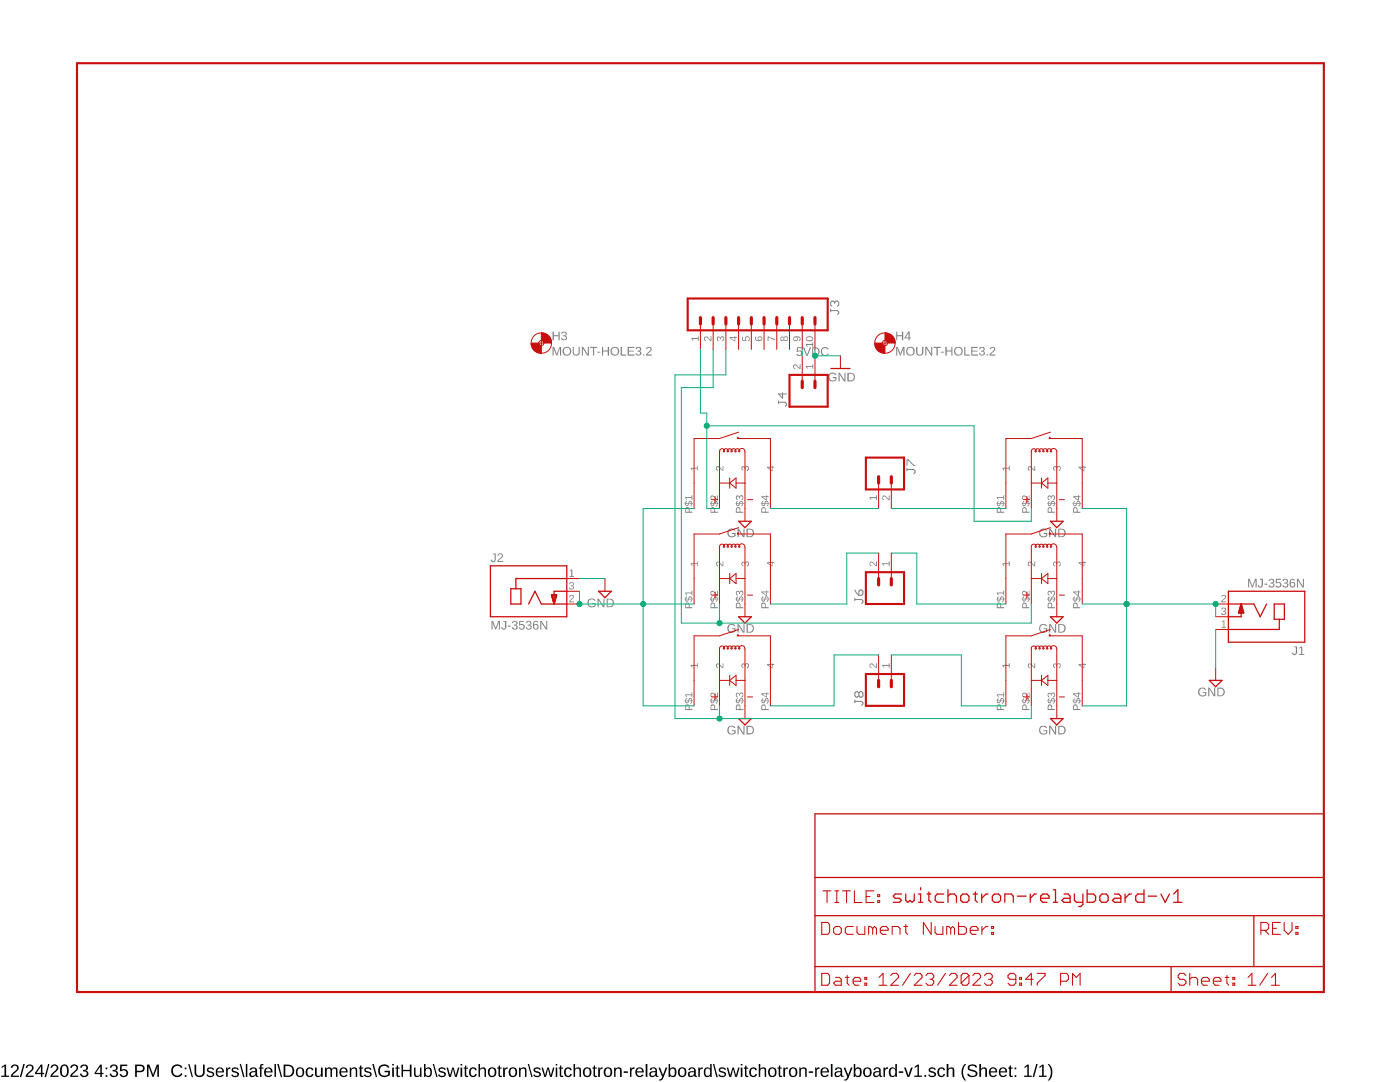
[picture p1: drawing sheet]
<?xml version="1.0" encoding="utf-8"?>
<!DOCTYPE eagle SYSTEM "eagle.dtd">
<!--
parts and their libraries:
SparkFun-Aesthetics: Licensing: Creative Commons ShareAlike 4.0 International - https://creativecommons.org/licenses/by-sa/4.0
-->
<eagle version="9.6.2">
<drawing>
<settings>
<setting alwaysvectorfont="no"/>
<setting keepoldvectorfont="yes"/>
<setting verticaltext="up"/>
</settings>
<grid distance="0.05" unitdist="inch" unit="inch" style="lines" multiple="1" display="yes" altdistance="0.01" altunitdist="inch" altunit="inch"/>
<schematic>
<libraries>
<library name="SparkFun">
<symbols>
<symbol name="LETTER_L">
<wire x1="0" y1="185.42" x2="248.92" y2="185.42" width="0.4064" layer="94"/>
<wire x1="248.92" y1="185.42" x2="248.92" y2="0" width="0.4064" layer="94"/>
<wire x1="0" y1="185.42" x2="0" y2="0" width="0.4064" layer="94"/>
<wire x1="0" y1="0" x2="248.92" y2="0" width="0.4064" layer="94"/>
</symbol>
<symbol name="DOCFIELD">
<wire x1="0" y1="0" x2="71.12" y2="0" width="0.254" layer="94"/>
<wire x1="101.6" y1="15.24" x2="87.63" y2="15.24" width="0.254" layer="94"/>
<wire x1="0" y1="0" x2="0" y2="5.08" width="0.254" layer="94"/>
<wire x1="0" y1="5.08" x2="71.12" y2="5.08" width="0.254" layer="94"/>
<wire x1="0" y1="5.08" x2="0" y2="15.24" width="0.254" layer="94"/>
<wire x1="101.6" y1="15.24" x2="101.6" y2="5.08" width="0.254" layer="94"/>
<wire x1="71.12" y1="5.08" x2="71.12" y2="0" width="0.254" layer="94"/>
<wire x1="71.12" y1="5.08" x2="87.63" y2="5.08" width="0.254" layer="94"/>
<wire x1="71.12" y1="0" x2="101.6" y2="0" width="0.254" layer="94"/>
<wire x1="87.63" y1="15.24" x2="87.63" y2="5.08" width="0.254" layer="94"/>
<wire x1="87.63" y1="15.24" x2="0" y2="15.24" width="0.254" layer="94"/>
<wire x1="87.63" y1="5.08" x2="101.6" y2="5.08" width="0.254" layer="94"/>
<wire x1="101.6" y1="5.08" x2="101.6" y2="0" width="0.254" layer="94"/>
<wire x1="0" y1="15.24" x2="0" y2="22.86" width="0.254" layer="94"/>
<wire x1="101.6" y1="35.56" x2="0" y2="35.56" width="0.254" layer="94"/>
<wire x1="101.6" y1="35.56" x2="101.6" y2="22.86" width="0.254" layer="94"/>
<wire x1="0" y1="22.86" x2="101.6" y2="22.86" width="0.254" layer="94"/>
<wire x1="0" y1="22.86" x2="0" y2="35.56" width="0.254" layer="94"/>
<wire x1="101.6" y1="22.86" x2="101.6" y2="15.24" width="0.254" layer="94"/>
<text x="1.27" y="1.27" size="2.54" layer="94" font="vector">Date:</text>
<text x="12.7" y="1.27" size="2.54" layer="94" font="vector">&gt;LAST_DATE_TIME</text>
<text x="72.39" y="1.27" size="2.54" layer="94" font="vector">Sheet:</text>
<text x="86.36" y="1.27" size="2.54" layer="94" font="vector">&gt;SHEET</text>
<text x="88.9" y="11.43" size="2.54" layer="94" font="vector">REV:</text>
<text x="1.524" y="17.78" size="2.54" layer="94" font="vector">TITLE:</text>
<text x="1.27" y="11.43" size="2.54" layer="94" font="vector">Document Number:</text>
<text x="15.494" y="17.78" size="2.7432" layer="94" font="vector">&gt;DRAWING_NAME</text>
</symbol>
</symbols>
<devicesets>
<deviceset name="FRAME-LETTER" prefix="FRAME">
<gates>
<gate name="G$1" symbol="LETTER_L" x="0" y="0"/>
<gate name="G$2" symbol="DOCFIELD" x="147.32" y="0" addlevel="must"/>
</gates>
<devices>
<device name="">
<technologies>
<technology name=""/>
</technologies>
</device>
</devices>
</deviceset>
</devicesets>
</library>
<library name="SparkFun-Aesthetics">
<symbols>
<symbol name="DGND">
<wire x1="-1.905" y1="0" x2="1.905" y2="0" width="0.254" layer="94"/>
<text x="-2.54" y="-2.54" size="1.778" layer="96">&gt;VALUE</text>
<pin name="GND" x="0" y="2.54" visible="off" length="short" direction="sup" rot="R270"/>
</symbol>
</symbols>
<devicesets>
<deviceset name="GND" prefix="GND">
<gates>
<gate name="1" symbol="DGND" x="0" y="0"/>
</gates>
<devices>
<device name="">
<technologies>
<technology name=""/>
</technologies>
</device>
</devices>
</deviceset>
</devicesets>
</library>
<library name="SparkFun-Connectors">
<symbols>
<symbol name="CONN_10">
<wire x1="6.35" y1="-20.32" x2="0" y2="-20.32" width="0.4064" layer="94"/>
<wire x1="3.81" y1="-12.7" x2="5.08" y2="-12.7" width="0.6096" layer="94"/>
<wire x1="3.81" y1="-15.24" x2="5.08" y2="-15.24" width="0.6096" layer="94"/>
<wire x1="3.81" y1="-17.78" x2="5.08" y2="-17.78" width="0.6096" layer="94"/>
<wire x1="0" y1="7.62" x2="0" y2="-20.32" width="0.4064" layer="94"/>
<wire x1="6.35" y1="-20.32" x2="6.35" y2="7.62" width="0.4064" layer="94"/>
<wire x1="0" y1="7.62" x2="6.35" y2="7.62" width="0.4064" layer="94"/>
<wire x1="3.81" y1="-7.62" x2="5.08" y2="-7.62" width="0.6096" layer="94"/>
<wire x1="3.81" y1="-10.16" x2="5.08" y2="-10.16" width="0.6096" layer="94"/>
<wire x1="3.81" y1="-5.08" x2="5.08" y2="-5.08" width="0.6096" layer="94"/>
<wire x1="3.81" y1="-2.54" x2="5.08" y2="-2.54" width="0.6096" layer="94"/>
<wire x1="3.81" y1="0" x2="5.08" y2="0" width="0.6096" layer="94"/>
<wire x1="3.81" y1="2.54" x2="5.08" y2="2.54" width="0.6096" layer="94"/>
<wire x1="3.81" y1="5.08" x2="5.08" y2="5.08" width="0.6096" layer="94"/>
<text x="0" y="-22.606" size="1.778" layer="96" font="vector">&gt;VALUE</text>
<text x="0" y="8.128" size="1.778" layer="95" font="vector">&gt;NAME</text>
<pin name="1" x="10.16" y="-17.78" visible="pad" length="middle" direction="pas" swaplevel="1" rot="R180"/>
<pin name="2" x="10.16" y="-15.24" visible="pad" length="middle" direction="pas" swaplevel="1" rot="R180"/>
<pin name="3" x="10.16" y="-12.7" visible="pad" length="middle" direction="pas" swaplevel="1" rot="R180"/>
<pin name="4" x="10.16" y="-10.16" visible="pad" length="middle" direction="pas" swaplevel="1" rot="R180"/>
<pin name="5" x="10.16" y="-7.62" visible="pad" length="middle" direction="pas" swaplevel="1" rot="R180"/>
<pin name="6" x="10.16" y="-5.08" visible="pad" length="middle" direction="pas" swaplevel="1" rot="R180"/>
<pin name="7" x="10.16" y="-2.54" visible="pad" length="middle" direction="pas" swaplevel="1" rot="R180"/>
<pin name="8" x="10.16" y="0" visible="pad" length="middle" direction="pas" swaplevel="1" rot="R180"/>
<pin name="9" x="10.16" y="2.54" visible="pad" length="middle" direction="pas" swaplevel="1" rot="R180"/>
<pin name="10" x="10.16" y="5.08" visible="pad" length="middle" direction="pas" swaplevel="1" rot="R180"/>
</symbol>
<symbol name="CONN_02">
<wire x1="3.81" y1="-2.54" x2="-2.54" y2="-2.54" width="0.4064" layer="94"/>
<wire x1="1.27" y1="2.54" x2="2.54" y2="2.54" width="0.6096" layer="94"/>
<wire x1="1.27" y1="0" x2="2.54" y2="0" width="0.6096" layer="94"/>
<wire x1="-2.54" y1="5.08" x2="-2.54" y2="-2.54" width="0.4064" layer="94"/>
<wire x1="3.81" y1="-2.54" x2="3.81" y2="5.08" width="0.4064" layer="94"/>
<wire x1="-2.54" y1="5.08" x2="3.81" y2="5.08" width="0.4064" layer="94"/>
<text x="-2.54" y="-4.826" size="1.778" layer="96" font="vector">&gt;VALUE</text>
<text x="-2.54" y="5.588" size="1.778" layer="95" font="vector">&gt;NAME</text>
<pin name="1" x="7.62" y="0" visible="pad" length="middle" direction="pas" swaplevel="1" rot="R180"/>
<pin name="2" x="7.62" y="2.54" visible="pad" length="middle" direction="pas" swaplevel="1" rot="R180"/>
</symbol>
</symbols>
<devicesets>
<deviceset name="CONN_10" prefix="J" uservalue="yes">
<gates>
<gate name="J1" symbol="CONN_10" x="0" y="7.62"/>
</gates>
<devices>
<device name="&quot;" package="1X10">
<connects>
<connect gate="J1" pin="1" pad="1"/>
<connect gate="J1" pin="10" pad="10"/>
<connect gate="J1" pin="2" pad="2"/>
<connect gate="J1" pin="3" pad="3"/>
<connect gate="J1" pin="4" pad="4"/>
<connect gate="J1" pin="5" pad="5"/>
<connect gate="J1" pin="6" pad="6"/>
<connect gate="J1" pin="7" pad="7"/>
<connect gate="J1" pin="8" pad="8"/>
<connect gate="J1" pin="9" pad="9"/>
</connects>
<technologies>
<technology name="">
<attribute name="PROD_ID" value="CONN-11563"/>
</technology>
</technologies>
</device>
<device name="2MM" package="1X10-2MM">
<connects>
<connect gate="J1" pin="1" pad="1"/>
<connect gate="J1" pin="10" pad="10"/>
<connect gate="J1" pin="2" pad="2"/>
<connect gate="J1" pin="3" pad="3"/>
<connect gate="J1" pin="4" pad="4"/>
<connect gate="J1" pin="5" pad="5"/>
<connect gate="J1" pin="6" pad="6"/>
<connect gate="J1" pin="7" pad="7"/>
<connect gate="J1" pin="8" pad="8"/>
<connect gate="J1" pin="9" pad="9"/>
</connects>
<technologies>
<technology name="">
<attribute name="PROD_ID" value="CONN-08875" constant="no"/>
<attribute name="SF_ID" value="PRT-08272" constant="no"/>
</technology>
</technologies>
</device>
<device name="2MMSMD" package="1X10-2MM-SMD">
<connects>
<connect gate="J1" pin="1" pad="1"/>
<connect gate="J1" pin="10" pad="10"/>
<connect gate="J1" pin="2" pad="2"/>
<connect gate="J1" pin="3" pad="3"/>
<connect gate="J1" pin="4" pad="4"/>
<connect gate="J1" pin="5" pad="5"/>
<connect gate="J1" pin="6" pad="6"/>
<connect gate="J1" pin="7" pad="7"/>
<connect gate="J1" pin="8" pad="8"/>
<connect gate="J1" pin="9" pad="9"/>
</connects>
<technologies>
<technology name="">
<attribute name="PROD_ID" value="CONN-09042" constant="no"/>
<attribute name="SF_ID" value="PRT-10030" constant="no"/>
</technology>
</technologies>
</device>
<device name="LOCK" package="1X10_LOCK">
<connects>
<connect gate="J1" pin="1" pad="1"/>
<connect gate="J1" pin="10" pad="10"/>
<connect gate="J1" pin="2" pad="2"/>
<connect gate="J1" pin="3" pad="3"/>
<connect gate="J1" pin="4" pad="4"/>
<connect gate="J1" pin="5" pad="5"/>
<connect gate="J1" pin="6" pad="6"/>
<connect gate="J1" pin="7" pad="7"/>
<connect gate="J1" pin="8" pad="8"/>
<connect gate="J1" pin="9" pad="9"/>
</connects>
<technologies>
<technology name=""/>
</technologies>
</device>
<device name="LOCK_LONGPADS" package="1X10_LOCK_LONGPADS">
<connects>
<connect gate="J1" pin="1" pad="1"/>
<connect gate="J1" pin="10" pad="10"/>
<connect gate="J1" pin="2" pad="2"/>
<connect gate="J1" pin="3" pad="3"/>
<connect gate="J1" pin="4" pad="4"/>
<connect gate="J1" pin="5" pad="5"/>
<connect gate="J1" pin="6" pad="6"/>
<connect gate="J1" pin="7" pad="7"/>
<connect gate="J1" pin="8" pad="8"/>
<connect gate="J1" pin="9" pad="9"/>
</connects>
<technologies>
<technology name=""/>
</technologies>
</device>
<device name="SMD_COMBO-FEMALE" package="1X10_SMD_COMBINED">
<connects>
<connect gate="J1" pin="1" pad="1A 1B"/>
<connect gate="J1" pin="10" pad="10A 10B"/>
<connect gate="J1" pin="2" pad="2A 2B"/>
<connect gate="J1" pin="3" pad="3A 3B"/>
<connect gate="J1" pin="4" pad="4A 4B"/>
<connect gate="J1" pin="5" pad="5A 5B"/>
<connect gate="J1" pin="6" pad="6A 6B"/>
<connect gate="J1" pin="7" pad="7A 7B"/>
<connect gate="J1" pin="8" pad="8A 8B"/>
<connect gate="J1" pin="9" pad="9A 9B"/>
</connects>
<technologies>
<technology name="">
<attribute name="PROD_ID" value="CONN-11219"/>
</technology>
</technologies>
</device>
<device name="SMD_MALE" package="1X10_SMD_MALE">
<connects>
<connect gate="J1" pin="1" pad="1"/>
<connect gate="J1" pin="10" pad="10"/>
<connect gate="J1" pin="2" pad="2"/>
<connect gate="J1" pin="3" pad="3"/>
<connect gate="J1" pin="4" pad="4"/>
<connect gate="J1" pin="5" pad="5"/>
<connect gate="J1" pin="6" pad="6"/>
<connect gate="J1" pin="7" pad="7"/>
<connect gate="J1" pin="8" pad="8"/>
<connect gate="J1" pin="9" pad="9"/>
</connects>
<technologies>
<technology name="">
<attribute name="PROD_ID" value="CONN-11291"/>
</technology>
</technologies>
</device>
<device name="NO_SILK_PTH_FEMALE" package="1X10_NO_SILK">
<connects>
<connect gate="J1" pin="1" pad="1"/>
<connect gate="J1" pin="10" pad="10"/>
<connect gate="J1" pin="2" pad="2"/>
<connect gate="J1" pin="3" pad="3"/>
<connect gate="J1" pin="4" pad="4"/>
<connect gate="J1" pin="5" pad="5"/>
<connect gate="J1" pin="6" pad="6"/>
<connect gate="J1" pin="7" pad="7"/>
<connect gate="J1" pin="8" pad="8"/>
<connect gate="J1" pin="9" pad="9"/>
</connects>
<technologies>
<technology name=""/>
</technologies>
</device>
<device name="LOCK_NS" package="1X10_LOCK_NS">
<connects>
<connect gate="J1" pin="1" pad="1"/>
<connect gate="J1" pin="10" pad="10"/>
<connect gate="J1" pin="2" pad="2"/>
<connect gate="J1" pin="3" pad="3"/>
<connect gate="J1" pin="4" pad="4"/>
<connect gate="J1" pin="5" pad="5"/>
<connect gate="J1" pin="6" pad="6"/>
<connect gate="J1" pin="7" pad="7"/>
<connect gate="J1" pin="8" pad="8"/>
<connect gate="J1" pin="9" pad="9"/>
</connects>
<technologies>
<technology name=""/>
</technologies>
</device>
<device name="1.25MM_SMD" package="1X10-1.25MM-SMD">
<connects>
<connect gate="J1" pin="1" pad="1"/>
<connect gate="J1" pin="10" pad="10"/>
<connect gate="J1" pin="2" pad="2"/>
<connect gate="J1" pin="3" pad="3"/>
<connect gate="J1" pin="4" pad="4"/>
<connect gate="J1" pin="5" pad="5"/>
<connect gate="J1" pin="6" pad="6"/>
<connect gate="J1" pin="7" pad="7"/>
<connect gate="J1" pin="8" pad="8"/>
<connect gate="J1" pin="9" pad="9"/>
</connects>
<technologies>
<technology name=""/>
</technologies>
</device>
<device name="3.5MM-10" package="SCREWTERMINAL-3.5MM-10">
<connects>
<connect gate="J1" pin="1" pad="1"/>
<connect gate="J1" pin="10" pad="10"/>
<connect gate="J1" pin="2" pad="2"/>
<connect gate="J1" pin="3" pad="3"/>
<connect gate="J1" pin="4" pad="4"/>
<connect gate="J1" pin="5" pad="5"/>
<connect gate="J1" pin="6" pad="6"/>
<connect gate="J1" pin="7" pad="7"/>
<connect gate="J1" pin="8" pad="8"/>
<connect gate="J1" pin="9" pad="9"/>
</connects>
<technologies>
<technology name="">
<attribute name="PROD_ID" value="CONN-13177" constant="no"/>
</technology>
</technologies>
</device>
<device name="FPC_10_0.5MM" package="FPC_10_0.5MM">
<connects>
<connect gate="J1" pin="1" pad="1"/>
<connect gate="J1" pin="10" pad="10"/>
<connect gate="J1" pin="2" pad="2"/>
<connect gate="J1" pin="3" pad="3"/>
<connect gate="J1" pin="4" pad="4"/>
<connect gate="J1" pin="5" pad="5"/>
<connect gate="J1" pin="6" pad="6"/>
<connect gate="J1" pin="7" pad="7"/>
<connect gate="J1" pin="8" pad="8"/>
<connect gate="J1" pin="9" pad="9"/>
</connects>
<technologies>
<technology name=""/>
</technologies>
</device>
</devices>
</deviceset>
<deviceset name="CONN_02" prefix="J" uservalue="yes">
<gates>
<gate name="G$1" symbol="CONN_02" x="-2.54" y="0"/>
</gates>
<devices>
<device name="" package="1X02">
<connects>
<connect gate="G$1" pin="1" pad="1"/>
<connect gate="G$1" pin="2" pad="2"/>
</connects>
<technologies>
<technology name=""/>
</technologies>
</device>
<device name="POLAR" package="MOLEX-1X2">
<connects>
<connect gate="G$1" pin="1" pad="1"/>
<connect gate="G$1" pin="2" pad="2"/>
</connects>
<technologies>
<technology name="">
<attribute name="SF_ID" value="PRT-09918" constant="no"/>
</technology>
</technologies>
</device>
<device name="3.5MM" package="SCREWTERMINAL-3.5MM-2">
<connects>
<connect gate="G$1" pin="1" pad="1"/>
<connect gate="G$1" pin="2" pad="2"/>
</connects>
<technologies>
<technology name="">
<attribute name="PROD_ID" value="CONN-08399" constant="no"/>
</technology>
</technologies>
</device>
<device name="-JST-2MM-SMT" package="JST-2-SMD">
<connects>
<connect gate="G$1" pin="1" pad="2"/>
<connect gate="G$1" pin="2" pad="1"/>
</connects>
<technologies>
<technology name="">
<attribute name="PROD_ID" value="CONN-11443"/>
</technology>
</technologies>
</device>
<device name="PTH2" package="1X02_BIG">
<connects>
<connect gate="G$1" pin="1" pad="P$1"/>
<connect gate="G$1" pin="2" pad="P$2"/>
</connects>
<technologies>
<technology name=""/>
</technologies>
</device>
<device name="4UCON-15767" package="JST-2-SMD-VERT">
<connects>
<connect gate="G$1" pin="1" pad="GND"/>
<connect gate="G$1" pin="2" pad="VCC"/>
</connects>
<technologies>
<technology name=""/>
</technologies>
</device>
<device name="5MM" package="SCREWTERMINAL-5MM-2">
<connects>
<connect gate="G$1" pin="1" pad="1"/>
<connect gate="G$1" pin="2" pad="2"/>
</connects>
<technologies>
<technology name="">
<attribute name="SF_SKU" value="PRT-08432" constant="no"/>
</technology>
</technologies>
</device>
<device name="LOCK" package="1X02_LOCK">
<connects>
<connect gate="G$1" pin="1" pad="1"/>
<connect gate="G$1" pin="2" pad="2"/>
</connects>
<technologies>
<technology name=""/>
</technologies>
</device>
<device name="POLAR_LOCK" package="MOLEX-1X2_LOCK">
<connects>
<connect gate="G$1" pin="1" pad="1"/>
<connect gate="G$1" pin="2" pad="2"/>
</connects>
<technologies>
<technology name="">
<attribute name="SF_ID" value="PRT-09918" constant="no"/>
</technology>
</technologies>
</device>
<device name="LOCK_LONGPADS" package="1X02_LOCK_LONGPADS">
<connects>
<connect gate="G$1" pin="1" pad="1"/>
<connect gate="G$1" pin="2" pad="2"/>
</connects>
<technologies>
<technology name=""/>
</technologies>
</device>
<device name="3.5MM_LOCK" package="SCREWTERMINAL-3.5MM-2_LOCK">
<connects>
<connect gate="G$1" pin="1" pad="1"/>
<connect gate="G$1" pin="2" pad="2"/>
</connects>
<technologies>
<technology name="">
<attribute name="PROD_ID" value="CONN-08399" constant="no"/>
</technology>
</technologies>
</device>
<device name="PTH3" package="1X02_LONGPADS">
<connects>
<connect gate="G$1" pin="1" pad="1"/>
<connect gate="G$1" pin="2" pad="2"/>
</connects>
<technologies>
<technology name=""/>
</technologies>
</device>
<device name="1X02_NO_SILK" package="1X02_NO_SILK">
<connects>
<connect gate="G$1" pin="1" pad="1"/>
<connect gate="G$1" pin="2" pad="2"/>
</connects>
<technologies>
<technology name=""/>
</technologies>
</device>
<device name="JST-PTH-2" package="JST-2-PTH">
<connects>
<connect gate="G$1" pin="1" pad="1"/>
<connect gate="G$1" pin="2" pad="2"/>
</connects>
<technologies>
<technology name="">
<attribute name="PROD_ID" value="CONN-09863" constant="no"/>
<attribute name="SKU" value="PRT-09914" constant="no"/>
</technology>
</technologies>
</device>
<device name="PTH4" package="1X02_XTRA_BIG">
<connects>
<connect gate="G$1" pin="1" pad="1"/>
<connect gate="G$1" pin="2" pad="2"/>
</connects>
<technologies>
<technology name=""/>
</technologies>
</device>
<device name="POGO_PIN_HOLES_ONLY" package="1X02_PP_HOLES_ONLY">
<connects>
<connect gate="G$1" pin="1" pad="1"/>
<connect gate="G$1" pin="2" pad="2"/>
</connects>
<technologies>
<technology name=""/>
</technologies>
</device>
<device name="3.5MM-NO_SILK" package="SCREWTERMINAL-3.5MM-2-NS">
<connects>
<connect gate="G$1" pin="1" pad="1"/>
<connect gate="G$1" pin="2" pad="2"/>
</connects>
<technologies>
<technology name="">
<attribute name="PROD_ID" value="CONN-08399" constant="no"/>
</technology>
</technologies>
</device>
<device name="-JST-2-PTH-NO_SILK" package="JST-2-PTH-NS">
<connects>
<connect gate="G$1" pin="1" pad="1"/>
<connect gate="G$1" pin="2" pad="2"/>
</connects>
<technologies>
<technology name=""/>
</technologies>
</device>
<device name="JST-PTH-2-KIT" package="JST-2-PTH-KIT">
<connects>
<connect gate="G$1" pin="1" pad="1"/>
<connect gate="G$1" pin="2" pad="2"/>
</connects>
<technologies>
<technology name=""/>
</technologies>
</device>
<device name="SPRING-2.54-RA" package="SPRINGTERMINAL-2.54MM-2">
<connects>
<connect gate="G$1" pin="1" pad="1"/>
<connect gate="G$1" pin="2" pad="2"/>
</connects>
<technologies>
<technology name=""/>
</technologies>
</device>
<device name="2.54MM_SCREWTERM" package="1X02_2.54_SCREWTERM">
<connects>
<connect gate="G$1" pin="1" pad="P1"/>
<connect gate="G$1" pin="2" pad="P2"/>
</connects>
<technologies>
<technology name=""/>
</technologies>
</device>
<device name="SMALL_POKEHOME" package="1X02_POKEHOME">
<connects>
<connect gate="G$1" pin="1" pad="P1 P3"/>
<connect gate="G$1" pin="2" pad="P2 P4"/>
</connects>
<technologies>
<technology name="">
<attribute name="PROD_ID" value="CONN-13512"/>
</technology>
</technologies>
</device>
<device name="PTH_RA_FEMALE" package="1X02_RA_PTH_FEMALE">
<connects>
<connect gate="G$1" pin="1" pad="1"/>
<connect gate="G$1" pin="2" pad="2"/>
</connects>
<technologies>
<technology name="">
<attribute name="PROD_ID" value="CONN-13700"/>
</technology>
</technologies>
</device>
<device name="LATCH_2" package="LATCHTERMINAL-5MM-2">
<connects>
<connect gate="G$1" pin="1" pad="1"/>
<connect gate="G$1" pin="2" pad="2"/>
</connects>
<technologies>
<technology name="">
<attribute name="PROD_ID" value="CONN-14720" constant="no"/>
<attribute name="STOREFRONT_SKU" value="PRT-15898" constant="no"/>
</technology>
</technologies>
</device>
<device name="SCREWTERMINAL-6.35MM-2" package="1X02_6.35_SCREWTERM">
<connects>
<connect gate="G$1" pin="1" pad="P2"/>
<connect gate="G$1" pin="2" pad="P1"/>
</connects>
<technologies>
<technology name="">
<attribute name="PROD_ID" value="CONN-15154" constant="no"/>
</technology>
</technologies>
</device>
</devices>
</deviceset>
</devicesets>
</library>
<library name="MJ-3536N">
<symbols>
<symbol name="MJ-3536N">
<wire x1="-3.556" y1="0.508" x2="-3.556" y2="-2.54" width="0.254" layer="94"/>
<wire x1="-3.556" y1="-2.54" x2="-1.524" y2="-2.54" width="0.254" layer="94"/>
<wire x1="-1.524" y1="-2.54" x2="-1.524" y2="0.508" width="0.254" layer="94"/>
<wire x1="-1.524" y1="0.508" x2="-2.54" y2="0.508" width="0.254" layer="94"/>
<wire x1="-2.54" y1="0.508" x2="-3.556" y2="0.508" width="0.254" layer="94"/>
<wire x1="-2.54" y1="0.508" x2="-2.54" y2="2.54" width="0.254" layer="94"/>
<wire x1="-2.54" y1="2.54" x2="7.62" y2="2.54" width="0.254" layer="94"/>
<wire x1="0" y1="-2.54" x2="1.27" y2="0" width="0.254" layer="94"/>
<wire x1="1.27" y1="0" x2="2.54" y2="-2.54" width="0.254" layer="94"/>
<wire x1="2.54" y1="-2.54" x2="5.08" y2="-2.54" width="0.254" layer="94"/>
<wire x1="5.08" y1="-2.54" x2="7.62" y2="-2.54" width="0.254" layer="94"/>
<wire x1="4.572" y1="-0.762" x2="5.08" y2="-2.54" width="0.254" layer="94"/>
<wire x1="5.08" y1="-2.54" x2="5.588" y2="-0.762" width="0.254" layer="94"/>
<wire x1="5.588" y1="-0.762" x2="5.08" y2="-0.762" width="0.254" layer="94"/>
<polygon width="0.254" layer="94">
<vertex x="5.588" y="-0.762"/>
<vertex x="4.572" y="-0.762"/>
<vertex x="5.08" y="-2.54"/>
</polygon>
<wire x1="5.08" y1="-0.762" x2="4.572" y2="-0.762" width="0.254" layer="94"/>
<wire x1="7.62" y1="5.08" x2="7.62" y2="2.54" width="0.254" layer="94"/>
<wire x1="7.62" y1="2.54" x2="7.62" y2="0" width="0.254" layer="94"/>
<wire x1="7.62" y1="0" x2="7.62" y2="-2.54" width="0.254" layer="94"/>
<wire x1="7.62" y1="-2.54" x2="7.62" y2="-5.08" width="0.254" layer="94"/>
<wire x1="7.62" y1="-5.08" x2="-7.62" y2="-5.08" width="0.254" layer="94"/>
<wire x1="-7.62" y1="-5.08" x2="-7.62" y2="5.08" width="0.254" layer="94"/>
<wire x1="-7.62" y1="5.08" x2="7.62" y2="5.08" width="0.254" layer="94"/>
<text x="-7.62766875" y="5.84788125" size="1.779790625" layer="95">&gt;NAME</text>
<text x="-7.62695" y="-7.62695" size="1.77961875" layer="96">&gt;VALUE</text>
<wire x1="7.62" y1="0" x2="5.08" y2="0" width="0.254" layer="94"/>
<wire x1="5.08" y1="0" x2="5.08" y2="-0.762" width="0.254" layer="94"/>
<pin name="1" x="10.16" y="2.54" visible="pad" length="short" direction="pas" rot="R180"/>
<pin name="2" x="10.16" y="-2.54" visible="pad" length="short" direction="pas" rot="R180"/>
<pin name="3" x="10.16" y="0" visible="pad" length="short" direction="pas" rot="R180"/>
</symbol>
</symbols>
<devicesets>
<deviceset name="MJ-3536N" prefix="J">
<gates>
<gate name="G$1" symbol="MJ-3536N" x="0" y="0"/>
</gates>
<devices>
<device name="" package="CUI_MJ-3536N">
<connects>
<connect gate="G$1" pin="1" pad="1"/>
<connect gate="G$1" pin="2" pad="2"/>
<connect gate="G$1" pin="3" pad="3"/>
</connects>
<technologies>
<technology name="">
<attribute name="MANUFACTURER" value="CUI INC"/>
<attribute name="PART_REV" value="B"/>
<attribute name="STANDARD" value="MANUFACTURER RECOMMENDATIONS"/>
</technology>
</technologies>
</device>
</devices>
</deviceset>
</devicesets>
</library>
<library name="spietz-library-2">
<symbols>
<symbol name="RELAY-3570-1331">
<pin name="1" x="-7.62" y="-5.08" length="middle" rot="R90"/>
<pin name="2" x="-2.54" y="-5.08" length="middle" rot="R90"/>
<pin name="3" x="2.54" y="-5.08" length="middle" rot="R90"/>
<pin name="4" x="7.62" y="-5.08" length="middle" rot="R90"/>
<wire x1="-2.54" y1="0" x2="-2.54" y2="6.35" width="0.1524" layer="94"/>
<wire x1="2.54" y1="0" x2="2.54" y2="6.223" width="0.1524" layer="94"/>
<wire x1="-2.54" y1="0" x2="-0.508" y2="0" width="0.1524" layer="94"/>
<wire x1="-0.508" y1="0" x2="-0.508" y2="1.016" width="0.1524" layer="94"/>
<wire x1="-0.508" y1="0" x2="-0.508" y2="-1.016" width="0.1524" layer="94"/>
<wire x1="-0.508" y1="0" x2="0.762" y2="1.016" width="0.1524" layer="94"/>
<wire x1="0.762" y1="1.016" x2="0.762" y2="0" width="0.1524" layer="94"/>
<wire x1="0.762" y1="0" x2="0.762" y2="-1.016" width="0.1524" layer="94"/>
<wire x1="0.762" y1="-1.016" x2="-0.508" y2="0" width="0.1524" layer="94"/>
<wire x1="0.762" y1="0" x2="2.54" y2="0" width="0.1524" layer="94"/>
<wire x1="0" y1="6.35" x2="-1.016" y2="6.35" width="0.1524" layer="94" curve="180"/>
<wire x1="-0.762" y1="6.35" x2="-1.778" y2="6.35" width="0.1524" layer="94" curve="180"/>
<wire x1="-1.524" y1="6.35" x2="-2.54" y2="6.35" width="0.1524" layer="94" curve="180"/>
<wire x1="-1.016" y1="6.35" x2="-0.762" y2="6.35" width="0.1524" layer="94" curve="180"/>
<wire x1="-1.778" y1="6.35" x2="-1.524" y2="6.35" width="0.1524" layer="94" curve="180"/>
<wire x1="0.762" y1="6.35" x2="-0.254" y2="6.35" width="0.1524" layer="94" curve="180"/>
<wire x1="1.524" y1="6.35" x2="0.508" y2="6.35" width="0.1524" layer="94" curve="180"/>
<wire x1="2.54" y1="6.223" x2="1.27" y2="6.35" width="0.1524" layer="94" curve="180"/>
<wire x1="-0.254" y1="6.35" x2="0" y2="6.35" width="0.1524" layer="94" curve="180"/>
<wire x1="0.508" y1="6.35" x2="0.762" y2="6.35" width="0.1524" layer="94" curve="180"/>
<wire x1="1.27" y1="6.35" x2="1.524" y2="6.35" width="0.1524" layer="94" curve="180"/>
<wire x1="-7.62" y1="0" x2="-7.62" y2="8.89" width="0.1524" layer="94"/>
<wire x1="-7.62" y1="8.89" x2="-2.54" y2="8.89" width="0.1524" layer="94"/>
<wire x1="-2.54" y1="8.89" x2="1.27" y2="10.16" width="0.1524" layer="94"/>
<wire x1="1.016" y1="8.89" x2="1.27" y2="8.89" width="0.1524" layer="94"/>
<wire x1="1.27" y1="8.89" x2="7.62" y2="8.89" width="0.1524" layer="94"/>
<wire x1="7.62" y1="8.89" x2="7.62" y2="0" width="0.1524" layer="94"/>
<wire x1="1.016" y1="8.89" x2="1.143" y2="9.144" width="0.1524" layer="94"/>
<wire x1="1.143" y1="9.144" x2="1.27" y2="8.89" width="0.1524" layer="94"/>
<wire x1="-3.429" y1="-3.937" x2="-3.429" y2="-2.667" width="0.1524" layer="94"/>
<wire x1="-4.064" y1="-3.302" x2="-2.921" y2="-3.302" width="0.1524" layer="94"/>
<wire x1="3.048" y1="-3.302" x2="4.064" y2="-3.302" width="0.1524" layer="94"/>
</symbol>
</symbols>
<devicesets>
<deviceset name="RELAY-COMUS-3750-1331">
<gates>
<gate name="G$1" symbol="RELAY-3570-1331" x="0" y="5.08"/>
</gates>
<devices>
<device name="" package="RELAY-COMUS-3570-1331">
<connects>
<connect gate="G$1" pin="1" pad="P$1"/>
<connect gate="G$1" pin="2" pad="P$2"/>
<connect gate="G$1" pin="3" pad="P$3"/>
<connect gate="G$1" pin="4" pad="P$4"/>
</connects>
<technologies>
<technology name=""/>
</technologies>
</device>
</devices>
</deviceset>
</devicesets>
</library>
<library name="supply2">
<symbols>
<symbol name="GND">
<wire x1="-1.27" y1="0" x2="1.27" y2="0" width="0.254" layer="94"/>
<wire x1="1.27" y1="0" x2="0" y2="-1.27" width="0.254" layer="94"/>
<wire x1="0" y1="-1.27" x2="-1.27" y2="0" width="0.254" layer="94"/>
<text x="-1.905" y="-3.175" size="1.778" layer="96">&gt;VALUE</text>
<pin name="GND" x="0" y="2.54" visible="off" length="short" direction="sup" rot="R270"/>
</symbol>
</symbols>
<devicesets>
<deviceset name="GND" prefix="SUPPLY">
<gates>
<gate name="GND" symbol="GND" x="0" y="0"/>
</gates>
<devices>
<device name="">
<technologies>
<technology name=""/>
</technologies>
</device>
</devices>
</deviceset>
</devicesets>
</library>
<library name="holes">
<symbols>
<symbol name="MOUNT-HOLE">
<wire x1="0" y1="1.27" x2="1.27" y2="0" width="1.524" layer="94" curve="-90" cap="flat"/>
<wire x1="-1.27" y1="0" x2="0" y2="-1.27" width="1.524" layer="94" curve="90" cap="flat"/>
<wire x1="-0.508" y1="0" x2="0.508" y2="0" width="0.0508" layer="94"/>
<wire x1="0" y1="0.508" x2="0" y2="-0.508" width="0.0508" layer="94"/>
<circle x="0" y="0" radius="2.032" width="0.0508" layer="94"/>
<circle x="0" y="0" radius="0.508" width="0.0508" layer="94"/>
<text x="2.032" y="0.5842" size="1.778" layer="95">&gt;NAME</text>
<text x="2.032" y="-2.4638" size="1.778" layer="96">&gt;VALUE</text>
</symbol>
</symbols>
<devicesets>
<deviceset name="MOUNT-HOLE" prefix="H">
<gates>
<gate name="G$1" symbol="MOUNT-HOLE" x="0" y="0"/>
</gates>
<devices>
<device name="2.8" package="2,8">
<package3dinstances>
<package3dinstance package3d_urn="urn:adsk.eagle:package:14271/1"/>
</package3dinstances>
<technologies>
<technology name="">
<attribute name="POPULARITY" value="15" constant="no"/>
</technology>
</technologies>
</device>
<device name="3.0" package="3,0">
<package3dinstances>
<package3dinstance package3d_urn="urn:adsk.eagle:package:14277/1"/>
</package3dinstances>
<technologies>
<technology name="">
<attribute name="POPULARITY" value="3" constant="no"/>
</technology>
</technologies>
</device>
<device name="3.3" package="3,3">
<package3dinstances>
<package3dinstance package3d_urn="urn:adsk.eagle:package:14278/1"/>
</package3dinstances>
<technologies>
<technology name="">
<attribute name="POPULARITY" value="3" constant="no"/>
</technology>
</technologies>
</device>
<device name="3.6" package="3,6">
<package3dinstances>
<package3dinstance package3d_urn="urn:adsk.eagle:package:14272/1"/>
</package3dinstances>
<technologies>
<technology name="">
<attribute name="POPULARITY" value="2" constant="no"/>
</technology>
</technologies>
</device>
<device name="4.1" package="4,1">
<package3dinstances>
<package3dinstance package3d_urn="urn:adsk.eagle:package:14273/1"/>
</package3dinstances>
<technologies>
<technology name="">
<attribute name="POPULARITY" value="0" constant="no"/>
</technology>
</technologies>
</device>
<device name="4.5" package="4,5">
<package3dinstances>
<package3dinstance package3d_urn="urn:adsk.eagle:package:14274/1"/>
</package3dinstances>
<technologies>
<technology name="">
<attribute name="POPULARITY" value="0" constant="no"/>
</technology>
</technologies>
</device>
<device name="5.0" package="5,0">
<package3dinstances>
<package3dinstance package3d_urn="urn:adsk.eagle:package:14276/1"/>
</package3dinstances>
<technologies>
<technology name="">
<attribute name="POPULARITY" value="0" constant="no"/>
</technology>
</technologies>
</device>
<device name="3.2" package="3,2">
<package3dinstances>
<package3dinstance package3d_urn="urn:adsk.eagle:package:14275/1"/>
</package3dinstances>
<technologies>
<technology name="">
<attribute name="POPULARITY" value="7" constant="no"/>
</technology>
</technologies>
</device>
<device name="4.3" package="4,3">
<package3dinstances>
<package3dinstance package3d_urn="urn:adsk.eagle:package:14289/1"/>
</package3dinstances>
<technologies>
<technology name="">
<attribute name="POPULARITY" value="0" constant="no"/>
</technology>
</technologies>
</device>
<device name="5.5" package="5,5">
<package3dinstances>
<package3dinstance package3d_urn="urn:adsk.eagle:package:14279/1"/>
</package3dinstances>
<technologies>
<technology name="">
<attribute name="POPULARITY" value="1" constant="no"/>
</technology>
</technologies>
</device>
</devices>
</deviceset>
</devicesets>
</library>
</libraries>
<attributes>
</attributes>
<variantdefs>
</variantdefs>
<classes>
<class number="0" name="default" width="0" drill="0">
</class>
<class number="1" name="vcc" width="0.254" drill="0">
</class>
</classes>
<parts>
<part name="FRAME1" library="SparkFun" deviceset="FRAME-LETTER" device=""/>
<part name="GND5" library="SparkFun-Aesthetics" deviceset="GND" device=""/>
<part name="J3" library="SparkFun-Connectors" deviceset="CONN_10" device="&quot;"/>
<part name="J1" library="MJ-3536N" deviceset="MJ-3536N" device=""/>
<part name="J2" library="MJ-3536N" deviceset="MJ-3536N" device=""/>
<part name="U$3" library="spietz-library-2" deviceset="RELAY-COMUS-3750-1331" device=""/>
<part name="U$4" library="spietz-library-2" deviceset="RELAY-COMUS-3750-1331" device=""/>
<part name="U$5" library="spietz-library-2" deviceset="RELAY-COMUS-3750-1331" device=""/>
<part name="U$6" library="spietz-library-2" deviceset="RELAY-COMUS-3750-1331" device=""/>
<part name="U$7" library="spietz-library-2" deviceset="RELAY-COMUS-3750-1331" device=""/>
<part name="U$8" library="spietz-library-2" deviceset="RELAY-COMUS-3750-1331" device=""/>
<part name="SUPPLY16" library="supply2" deviceset="GND" device=""/>
<part name="SUPPLY17" library="supply2" deviceset="GND" device=""/>
<part name="SUPPLY1" library="supply2" deviceset="GND" device=""/>
<part name="SUPPLY2" library="supply2" deviceset="GND" device=""/>
<part name="SUPPLY3" library="supply2" deviceset="GND" device=""/>
<part name="SUPPLY4" library="supply2" deviceset="GND" device=""/>
<part name="SUPPLY5" library="supply2" deviceset="GND" device=""/>
<part name="SUPPLY6" library="supply2" deviceset="GND" device=""/>
<part name="J6" library="SparkFun-Connectors" deviceset="CONN_02" device=""/>
<part name="J7" library="SparkFun-Connectors" deviceset="CONN_02" device=""/>
<part name="J8" library="SparkFun-Connectors" deviceset="CONN_02" device=""/>
<part name="H3" library="holes" deviceset="MOUNT-HOLE" device="3.2" package3d_urn="urn:adsk.eagle:package:14275/1"/>
<part name="H4" library="holes" deviceset="MOUNT-HOLE" device="3.2" package3d_urn="urn:adsk.eagle:package:14275/1"/>
<part name="J4" library="SparkFun-Connectors" deviceset="CONN_02" device=""/>
</parts>
<sheets>
<sheet>
<plain>
</plain>
<instances>
<instance part="FRAME1" gate="G$1" x="0" y="0" smashed="yes"/>
<instance part="FRAME1" gate="G$2" x="147.32" y="0" smashed="yes">
<attribute name="LAST_DATE_TIME" x="160.02" y="1.27" size="2.54" layer="94" font="vector"/>
<attribute name="SHEET" x="233.68" y="1.27" size="2.54" layer="94" font="vector"/>
<attribute name="DRAWING_NAME" x="162.814" y="17.78" size="2.7432" layer="94" font="vector"/>
</instance>
<instance part="GND5" gate="1" x="152.4" y="124.46" smashed="yes">
<attribute name="VALUE" x="149.86" y="121.92" size="1.778" layer="96"/>
</instance>
<instance part="J3" gate="J1" x="142.24" y="138.43" smashed="yes" rot="R270">
<attribute name="VALUE" x="119.634" y="138.43" size="1.778" layer="96" font="vector" rot="R270"/>
<attribute name="NAME" x="150.368" y="138.43" size="1.778" layer="95" font="vector" rot="R270"/>
</instance>
<instance part="J1" gate="G$1" x="237.49" y="74.93" smashed="yes" rot="R180">
<attribute name="NAME" x="245.11766875" y="69.08211875" size="1.779790625" layer="95" rot="R180"/>
<attribute name="VALUE" x="245.11695" y="82.55695" size="1.77961875" layer="96" rot="R180"/>
</instance>
<instance part="J2" gate="G$1" x="90.17" y="80.01" smashed="yes">
<attribute name="NAME" x="82.54233125" y="85.85788125" size="1.779790625" layer="95"/>
<attribute name="VALUE" x="82.54305" y="72.38305" size="1.77961875" layer="96"/>
</instance>
<instance part="U$3" gate="G$1" x="130.81" y="101.6" smashed="yes"/>
<instance part="U$4" gate="G$1" x="193.04" y="101.6" smashed="yes"/>
<instance part="U$5" gate="G$1" x="130.81" y="82.55" smashed="yes"/>
<instance part="U$6" gate="G$1" x="193.04" y="82.55" smashed="yes"/>
<instance part="U$7" gate="G$1" x="130.81" y="62.23" smashed="yes"/>
<instance part="U$8" gate="G$1" x="193.04" y="62.23" smashed="yes"/>
<instance part="SUPPLY16" gate="GND" x="105.41" y="80.01" smashed="yes" rot="MR0">
<attribute name="VALUE" x="107.315" y="76.835" size="1.778" layer="96" rot="MR0"/>
</instance>
<instance part="SUPPLY17" gate="GND" x="227.33" y="62.23" smashed="yes" rot="MR0">
<attribute name="VALUE" x="229.235" y="59.055" size="1.778" layer="96" rot="MR0"/>
</instance>
<instance part="SUPPLY1" gate="GND" x="195.58" y="74.93" smashed="yes" rot="MR0">
<attribute name="VALUE" x="197.485" y="71.755" size="1.778" layer="96" rot="MR0"/>
</instance>
<instance part="SUPPLY2" gate="GND" x="195.58" y="93.98" smashed="yes" rot="MR0">
<attribute name="VALUE" x="197.485" y="90.805" size="1.778" layer="96" rot="MR0"/>
</instance>
<instance part="SUPPLY3" gate="GND" x="195.58" y="54.61" smashed="yes" rot="MR0">
<attribute name="VALUE" x="197.485" y="51.435" size="1.778" layer="96" rot="MR0"/>
</instance>
<instance part="SUPPLY4" gate="GND" x="133.35" y="54.61" smashed="yes" rot="MR0">
<attribute name="VALUE" x="135.255" y="51.435" size="1.778" layer="96" rot="MR0"/>
</instance>
<instance part="SUPPLY5" gate="GND" x="133.35" y="74.93" smashed="yes" rot="MR0">
<attribute name="VALUE" x="135.255" y="71.755" size="1.778" layer="96" rot="MR0"/>
</instance>
<instance part="SUPPLY6" gate="GND" x="133.35" y="93.98" smashed="yes" rot="MR0">
<attribute name="VALUE" x="135.255" y="90.805" size="1.778" layer="96" rot="MR0"/>
</instance>
<instance part="J6" gate="G$1" x="162.56" y="80.01" smashed="yes" rot="R90">
<attribute name="VALUE" x="167.386" y="77.47" size="1.778" layer="96" font="vector" rot="R90"/>
<attribute name="NAME" x="156.972" y="77.47" size="1.778" layer="95" font="vector" rot="R90"/>
</instance>
<instance part="J7" gate="G$1" x="160.02" y="104.14" smashed="yes" rot="R270">
<attribute name="VALUE" x="155.194" y="106.68" size="1.778" layer="96" font="vector" rot="R270"/>
<attribute name="NAME" x="165.608" y="106.68" size="1.778" layer="95" font="vector" rot="R270"/>
</instance>
<instance part="J8" gate="G$1" x="162.56" y="59.69" smashed="yes" rot="R90">
<attribute name="VALUE" x="167.386" y="57.15" size="1.778" layer="96" font="vector" rot="R90"/>
<attribute name="NAME" x="156.972" y="57.15" size="1.778" layer="95" font="vector" rot="R90"/>
</instance>
<instance part="H3" gate="G$1" x="92.71" y="129.54" smashed="yes">
<attribute name="NAME" x="94.742" y="130.1242" size="1.778" layer="95"/>
<attribute name="VALUE" x="94.742" y="127.0762" size="1.778" layer="96"/>
</instance>
<instance part="H4" gate="G$1" x="161.29" y="129.54" smashed="yes">
<attribute name="NAME" x="163.322" y="130.1242" size="1.778" layer="95"/>
<attribute name="VALUE" x="163.322" y="127.0762" size="1.778" layer="96"/>
</instance>
<instance part="J4" gate="G$1" x="147.32" y="119.38" smashed="yes" rot="R90">
<attribute name="VALUE" x="152.146" y="116.84" size="1.778" layer="96" font="vector" rot="R90"/>
<attribute name="NAME" x="141.732" y="116.84" size="1.778" layer="95" font="vector" rot="R90"/>
</instance>
</instances>
<busses>
</busses>
<nets>
<net name="GND" class="0">
<segment>
<pinref part="J3" gate="J1" pin="10"/>
<pinref part="GND5" gate="1" pin="GND"/>
<wire x1="147.32" y1="127" x2="152.4" y2="127" width="0.1524" layer="91"/>
<pinref part="J4" gate="G$1" pin="1"/>
<junction x="147.32" y="127"/>
<wire x1="147.32" y1="127" x2="147.32" y2="128.27" width="0.1524" layer="91"/>
</segment>
<segment>
<pinref part="J1" gate="G$1" pin="1"/>
<pinref part="SUPPLY17" gate="GND" pin="GND"/>
<wire x1="227.33" y1="64.77" x2="227.33" y2="72.39" width="0.1524" layer="91"/>
</segment>
<segment>
<pinref part="J2" gate="G$1" pin="1"/>
<wire x1="100.33" y1="82.55" x2="105.41" y2="82.55" width="0.1524" layer="91"/>
<pinref part="SUPPLY16" gate="GND" pin="GND"/>
</segment>
<segment>
<pinref part="U$6" gate="G$1" pin="3"/>
<pinref part="SUPPLY1" gate="GND" pin="GND"/>
</segment>
<segment>
<pinref part="U$4" gate="G$1" pin="3"/>
<pinref part="SUPPLY2" gate="GND" pin="GND"/>
</segment>
<segment>
<pinref part="U$8" gate="G$1" pin="3"/>
<pinref part="SUPPLY3" gate="GND" pin="GND"/>
</segment>
<segment>
<pinref part="U$7" gate="G$1" pin="3"/>
<pinref part="SUPPLY4" gate="GND" pin="GND"/>
</segment>
<segment>
<pinref part="U$5" gate="G$1" pin="3"/>
<pinref part="SUPPLY5" gate="GND" pin="GND"/>
</segment>
<segment>
<pinref part="U$3" gate="G$1" pin="3"/>
<pinref part="SUPPLY6" gate="GND" pin="GND"/>
</segment>
</net>
<net name="N$15" class="0">
<segment>
<wire x1="209.55" y1="77.47" x2="227.33" y2="77.47" width="0.1524" layer="91"/>
<pinref part="J1" gate="G$1" pin="2"/>
<pinref part="J1" gate="G$1" pin="3"/>
<wire x1="227.33" y1="74.93" x2="227.33" y2="77.47" width="0.1524" layer="91"/>
<junction x="227.33" y="77.47"/>
<pinref part="U$8" gate="G$1" pin="4"/>
<wire x1="200.66" y1="57.15" x2="209.55" y2="57.15" width="0.1524" layer="91"/>
<wire x1="209.55" y1="57.15" x2="209.55" y2="77.47" width="0.1524" layer="91"/>
<pinref part="U$6" gate="G$1" pin="4"/>
<wire x1="200.66" y1="77.47" x2="209.55" y2="77.47" width="0.1524" layer="91"/>
<junction x="209.55" y="77.47"/>
<pinref part="U$4" gate="G$1" pin="4"/>
<wire x1="200.66" y1="96.52" x2="209.55" y2="96.52" width="0.1524" layer="91"/>
<wire x1="209.55" y1="96.52" x2="209.55" y2="77.47" width="0.1524" layer="91"/>
<junction x="209.55" y="77.47"/>
</segment>
</net>
<net name="N$4" class="0">
<segment>
<pinref part="J2" gate="G$1" pin="2"/>
<pinref part="J2" gate="G$1" pin="3"/>
<wire x1="100.33" y1="80.01" x2="100.33" y2="77.47" width="0.1524" layer="91"/>
<junction x="100.33" y="77.47"/>
<wire x1="100.33" y1="77.47" x2="113.03" y2="77.47" width="0.1524" layer="91"/>
<wire x1="113.03" y1="77.47" x2="113.03" y2="96.52" width="0.1524" layer="91"/>
<pinref part="U$3" gate="G$1" pin="1"/>
<wire x1="113.03" y1="96.52" x2="123.19" y2="96.52" width="0.1524" layer="91"/>
<pinref part="U$5" gate="G$1" pin="1"/>
<wire x1="123.19" y1="77.47" x2="113.03" y2="77.47" width="0.1524" layer="91"/>
<junction x="113.03" y="77.47"/>
<pinref part="U$7" gate="G$1" pin="1"/>
<wire x1="123.19" y1="57.15" x2="113.03" y2="57.15" width="0.1524" layer="91"/>
<wire x1="113.03" y1="57.15" x2="113.03" y2="77.47" width="0.1524" layer="91"/>
</segment>
</net>
<net name="N$5" class="0">
<segment>
<pinref part="U$7" gate="G$1" pin="4"/>
<pinref part="J8" gate="G$1" pin="2"/>
<wire x1="151.13" y1="57.15" x2="138.43" y2="57.15" width="0.1524" layer="91"/>
<wire x1="160.02" y1="67.31" x2="151.13" y2="67.31" width="0.1524" layer="91"/>
<wire x1="151.13" y1="67.31" x2="151.13" y2="57.15" width="0.1524" layer="91"/>
</segment>
</net>
<net name="N$6" class="0">
<segment>
<pinref part="U$8" gate="G$1" pin="1"/>
<wire x1="185.42" y1="57.15" x2="176.53" y2="57.15" width="0.1524" layer="91"/>
<pinref part="J8" gate="G$1" pin="1"/>
<wire x1="162.56" y1="67.31" x2="176.53" y2="67.31" width="0.1524" layer="91"/>
<wire x1="176.53" y1="67.31" x2="176.53" y2="57.15" width="0.1524" layer="91"/>
</segment>
</net>
<net name="N$7" class="0">
<segment>
<pinref part="U$5" gate="G$1" pin="4"/>
<wire x1="138.43" y1="77.47" x2="153.67" y2="77.47" width="0.1524" layer="91"/>
<pinref part="J6" gate="G$1" pin="2"/>
<wire x1="160.02" y1="87.63" x2="153.67" y2="87.63" width="0.1524" layer="91"/>
<wire x1="153.67" y1="87.63" x2="153.67" y2="77.47" width="0.1524" layer="91"/>
</segment>
</net>
<net name="N$8" class="0">
<segment>
<pinref part="U$6" gate="G$1" pin="1"/>
<wire x1="185.42" y1="77.47" x2="167.64" y2="77.47" width="0.1524" layer="91"/>
<pinref part="J6" gate="G$1" pin="1"/>
<wire x1="162.56" y1="87.63" x2="167.64" y2="87.63" width="0.1524" layer="91"/>
<wire x1="167.64" y1="87.63" x2="167.64" y2="77.47" width="0.1524" layer="91"/>
</segment>
</net>
<net name="N$9" class="0">
<segment>
<pinref part="U$3" gate="G$1" pin="4"/>
<pinref part="J7" gate="G$1" pin="1"/>
<wire x1="138.43" y1="96.52" x2="160.02" y2="96.52" width="0.1524" layer="91"/>
</segment>
</net>
<net name="N$10" class="0">
<segment>
<pinref part="U$4" gate="G$1" pin="1"/>
<wire x1="162.56" y1="96.52" x2="185.42" y2="96.52" width="0.1524" layer="91"/>
<pinref part="J7" gate="G$1" pin="2"/>
</segment>
</net>
<net name="N$11" class="0">
<segment>
<pinref part="J3" gate="J1" pin="1"/>
<wire x1="124.46" y1="128.27" x2="124.46" y2="115.57" width="0.1524" layer="91"/>
<wire x1="124.46" y1="115.57" x2="125.73" y2="115.57" width="0.1524" layer="91"/>
<wire x1="125.73" y1="115.57" x2="125.73" y2="113.03" width="0.1524" layer="91"/>
<pinref part="U$3" gate="G$1" pin="2"/>
<wire x1="125.73" y1="113.03" x2="125.73" y2="96.52" width="0.1524" layer="91"/>
<wire x1="125.73" y1="96.52" x2="128.27" y2="96.52" width="0.1524" layer="91"/>
<wire x1="125.73" y1="113.03" x2="179.07" y2="113.03" width="0.1524" layer="91"/>
<wire x1="179.07" y1="113.03" x2="179.07" y2="93.98" width="0.1524" layer="91"/>
<junction x="125.73" y="113.03"/>
<pinref part="U$4" gate="G$1" pin="2"/>
<wire x1="179.07" y1="93.98" x2="190.5" y2="93.98" width="0.1524" layer="91"/>
<wire x1="190.5" y1="93.98" x2="190.5" y2="96.52" width="0.1524" layer="91"/>
</segment>
</net>
<net name="N$13" class="0">
<segment>
<pinref part="J3" gate="J1" pin="3"/>
<wire x1="129.54" y1="128.27" x2="129.54" y2="123.19" width="0.1524" layer="91"/>
<wire x1="129.54" y1="123.19" x2="119.38" y2="123.19" width="0.1524" layer="91"/>
<wire x1="119.38" y1="123.19" x2="119.38" y2="54.61" width="0.1524" layer="91"/>
<wire x1="119.38" y1="54.61" x2="128.27" y2="54.61" width="0.1524" layer="91"/>
<pinref part="U$7" gate="G$1" pin="2"/>
<wire x1="128.27" y1="54.61" x2="128.27" y2="57.15" width="0.1524" layer="91"/>
<pinref part="U$8" gate="G$1" pin="2"/>
<wire x1="128.27" y1="54.61" x2="190.5" y2="54.61" width="0.1524" layer="91"/>
<wire x1="190.5" y1="54.61" x2="190.5" y2="57.15" width="0.1524" layer="91"/>
<junction x="128.27" y="54.61"/>
</segment>
</net>
<net name="N$16" class="0">
<segment>
<pinref part="U$6" gate="G$1" pin="2"/>
<wire x1="190.5" y1="77.47" x2="190.5" y2="73.66" width="0.1524" layer="91"/>
<wire x1="190.5" y1="73.66" x2="128.27" y2="73.66" width="0.1524" layer="91"/>
<pinref part="J3" gate="J1" pin="2"/>
<wire x1="127" y1="128.27" x2="127" y2="120.65" width="0.1524" layer="91"/>
<wire x1="127" y1="120.65" x2="120.65" y2="120.65" width="0.1524" layer="91"/>
<wire x1="120.65" y1="120.65" x2="120.65" y2="73.66" width="0.1524" layer="91"/>
<pinref part="U$5" gate="G$1" pin="2"/>
<wire x1="120.65" y1="73.66" x2="128.27" y2="73.66" width="0.1524" layer="91"/>
<wire x1="128.27" y1="73.66" x2="128.27" y2="77.47" width="0.1524" layer="91"/>
<junction x="128.27" y="73.66"/>
</segment>
</net>
<net name="5VDC" class="0">
<segment>
<pinref part="J3" gate="J1" pin="9"/>
<pinref part="J4" gate="G$1" pin="2"/>
<wire x1="144.78" y1="127" x2="144.78" y2="128.27" width="0.1524" layer="91"/>
<label x="143.51" y="127" size="1.778" layer="95"/>
</segment>
</net>
</nets>
</sheet>
</sheets>
</schematic>
</drawing>
<compatibility>
<note version="8.2" severity="warning">
Since Version 8.2, EAGLE supports online libraries. The ids
of those online libraries will not be understood (or retained)
with this version.
</note>
<note version="8.3" severity="warning">
Since Version 8.3, EAGLE supports URNs for individual library
assets (packages, symbols, and devices). The URNs of those assets
will not be understood (or retained) with this version.
</note>
<note version="8.3" severity="warning">
Since Version 8.3, EAGLE supports the association of 3D packages
with devices in libraries, schematics, and board files. Those 3D
packages will not be understood (or retained) with this version.
</note>
</compatibility>
</eagle>
